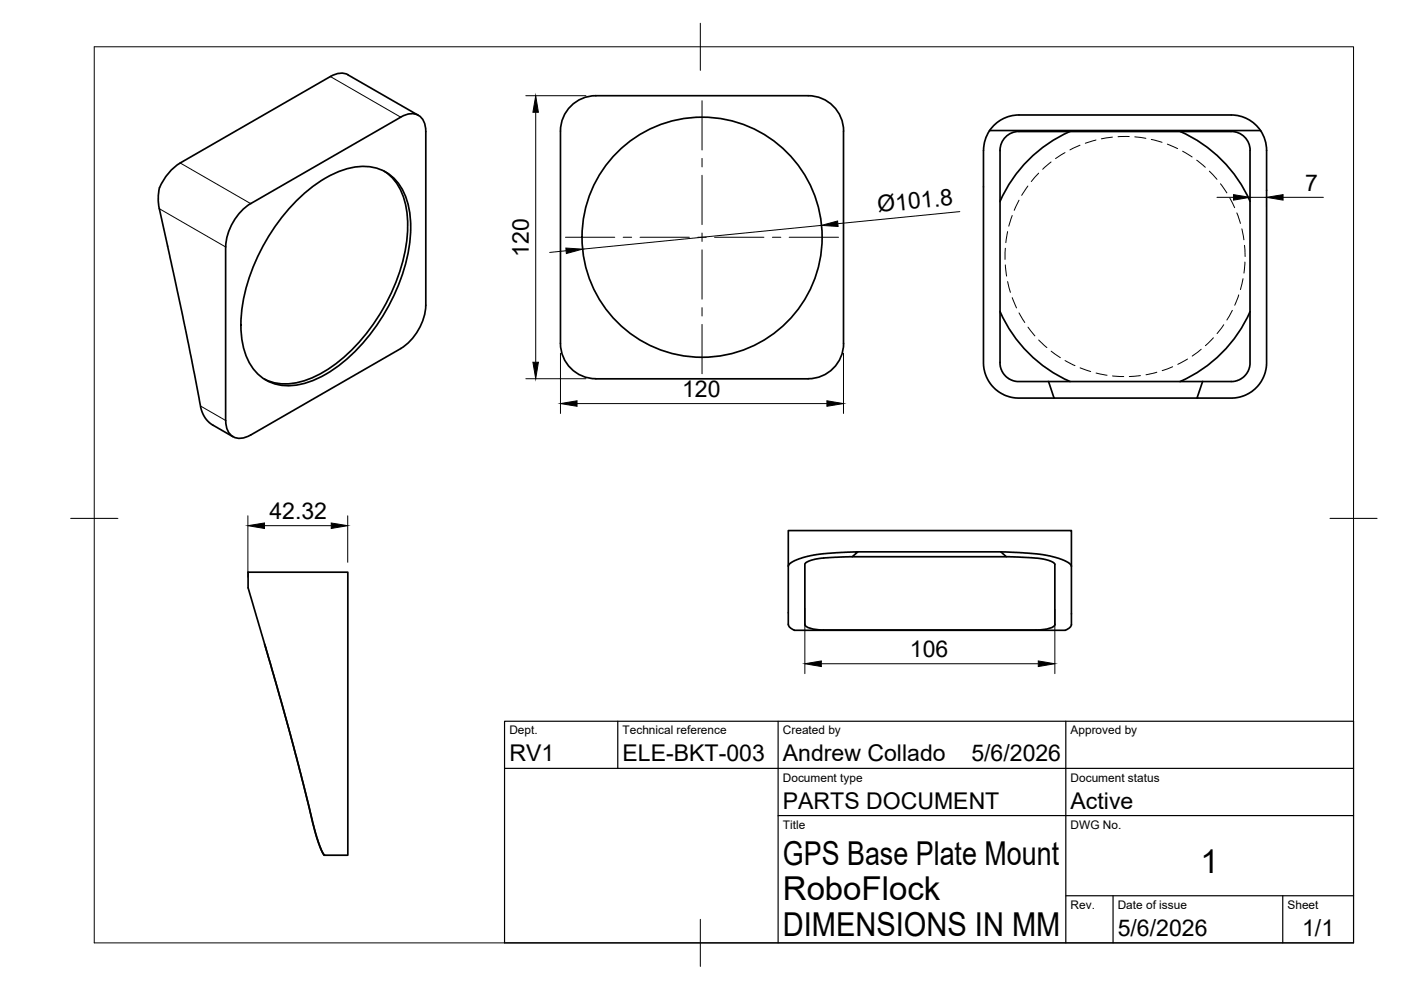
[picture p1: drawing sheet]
<svg xmlns="http://www.w3.org/2000/svg" width="297mm" height="210mm" viewBox="0 0 297 210" stroke-linecap="round" stroke-linejoin="round" font-family="sans-serif">
<!-- layer: Visible -->
<g fill="none" stroke="#000" stroke-width=".36">
<path d="M70 16.2l-31.8 18.4a10.7 10.7 0 0 0-4.5 5.8l-.1 2 .1 1.2 5.1 23.6 3.9 19.8 .7 1.4 1.1 1.3 4.9 2.9M70.1 16.2l.6-.3a3.4 3.4 0 0 1 3.1 0l14.9 8.6M81.5 36.3a12.2 12.2 0 0 1 4.9 10 37.4 37.4 0 0 1-7.6 23 29.9 29.9 0 0 1-14.6 11.5 10.8 10.8 0 0 1-8.1-.4M85 24.8l-31.9 18.4M85 24.8a3.3 3.3 0 0 1 4.7 .6l.5 1.5 .1 1M90.3 27.9v36.8a11.8 11.8 0 0 1-5.3 9.2l-31.8 18.3a3.3 3.3 0 0 1-4.8-.6l-.5-1.5v-1M118.8 27.8a7.5 7.5 0 0 1 7.5-7.5h45a7.5 7.5 0 0 1 7.6 7.5M118.8 27.8v45M178.8 27.8v45M208.5 31.9v45.3l.3 1.9 .6 1.4 .8 1.2 1.4 1.3 1.7 .9 2.4 .5h7.8M209.8 27.7h57.5M209.8 27.7a7.5 7.5 0 0 1 6.2-3.3h45a7.5 7.5 0 0 1 6.3 3.3"/>
<path d="M209.8 27.7l-.6 1.1-.4 1.2-.3 1.9M212 31.9v45.4l.4 1.3 .8 1.2 1.3 .8 1.1 .3h45.8l1.2-.3 1.2-.8 .9-1.2 .3-1.3v-45.4M212 31.9a4 4 0 0 1 4-4h45a4 4 0 0 1 4 4M226.9 27.9a29 29 0 0 0-14.9 14.8M250.2 27.9a29 29 0 0 1 14.9 14.8M267.3 27.7l.6 1.1 .4 1.2 .2 1.9M268.5 31.9v45.3l-.3 1.9-.8 1.8-1.4 1.6-2 1.3-1.9 .5-8.3 .1 1.2-3.5M47.8 52.4v36.7M53.2 43.1a11.7 11.7 0 0 0-5.3 9.2M63.1 42.3a23.5 23.5 0 0 1 12.3-6.9 9.3 9.3 0 0 1 10.6 6.2 23.6 23.6 0 0 1 .1 14.1 41 41 0 0 1-15.5 22.7 15.4 15.4 0 0 1-11.9 3.1 9.7 9.7 0 0 1-7-7.4 27.4 27.4 0 0 1 1.6-16.5 43 43 0 0 1 9.8-15.3zM118.8 72.8a7.5 7.5 0 0 0 7.5 7.5h45a7.5 7.5 0 0 0 7.6-7.5M212 66a29 29 0 0 0 14.9 14.9"/>
<path d="M265.1 66a29 29 0 0 1-14.9 14.9M222.3 80.9l1.2 3.5h30.3M180.7 118l1.2-1-4.6 .2-4.8 .5-3.2 .8-1.9 1-.3 .5v12.4M181.9 117h30.3l1.2 1M212.2 117l5.5 .3 4.3 .4 3.2 .9 1.7 1 .3 .4v12.4a1.59 1.59 0 0 1-1.3 1.2h-57.5l-.4-.2a1.31 1.31 0 0 1-.8-1M52.6 121.3h21.1v60h-4.9l-.9-1.6-1.2-3.9-2.9-11.6-3.6-13.5-6.6-22.6a13.3 13.3 0 0 1-1-5.7zM56.1 136.6l5.8 20.5 5 19.8 1.2 3.2 .4 .9 .3 .3M167.1 120.1v-7.6h60.1v7.6M223.7 132.4a1.68 1.68 0 0 1-1.5 .9l-2.5 .3h-45.1l-1.7-.1a2.77 2.77 0 0 1-2.3-1.1v-12.8l.4-.4 .9-.4 2.3-.5 5.9-.3h34l6.7 .5 1.6 .3 1.2 .7v12.9"/>
<circle cx="148.9" cy="50.3" r="25.5"/>
</g>
<!-- layer: Visible Narrow -->
<path d="M70 16.2l15 8.6M38.2 34.6l14.9 8.6M33.8 44.3l14 8.1M42.5 86.1l5.3 3" fill="none" stroke="#000" stroke-width=".21"/>
<!-- layer: Hidden -->
<g fill="none" stroke="#000" stroke-width=".21">
<path d="M217.9 39.4l-1.3 2M220.2 36.7l-1.5 1.8M222.8 34.3l-1.7 1.6M225.8 32.4l-2 1.2M229 30.8l-2.2 1M232.4 29.7l-2.3 .7M235.9 29.1l-2.4 .3M239.4 28.9l-2.4 .1M240.6 29l2.4 .3M244.1 29.6l2.3 .6M247.5 30.6l2.2 .9M250.7 32.1l2.1 1.2"/>
<path d="M253.7 34l1.8 1.5M256.4 36.3l1.6 1.7M258.8 39l1.3 1.9M213.1 52.6v2.4M213.1 56.2l.3 2.3M213.6 49.1l-.3 2.3M213.6 59.7l.6 2.3M214.6 45.7l-.7 2.3M216 42.5l-1 2.1M260.7 41.9l1.1 2.1M262.2 45.1l.8 2.3M263.3 48.5l.4 2.4"/>
<path d="M263.5 59.1l-.5 2.3M263.9 52l.1 2.4M263.9 55.6l-.2 2.3M214.6 63.1l.9 2.2M216 66.4l1.3 2M218 69.4l1.4 1.8M220.2 72.1l1.8 1.6M222.9 74.5l1.9 1.3M225.8 76.4l2.1 1.1M229 78l2.2 .8M232.4 79.1l2.3 .5M235.9 79.7l2.4 .1"/>
<path d="M241.8 79.6l-2.4 .2M245.3 78.9l-2.3 .6M248.6 77.8l-2.2 .8M251.8 76.1l-2.1 1.2M254.7 74.1l-1.9 1.4M257.3 71.6l-1.7 1.7M259.5 68.8l-1.5 1.9M261.3 65.8l-1.2 2.1M262.6 62.5l-.8 2.2"/>
</g>
<!-- layer: BORDER -->
<path d="M20 9.9h267v190h-267zM148.5 4.9v10M15 109.9h10M282 109.9h10M148.5 194.9v10" fill="none" stroke="#000" stroke-width=".21"/>
<!-- layer: TITLEBLOCK -->
<path d="M107 152.9h180v47h-180zM131 152.9v10M165 152.9v47M226 152.9v47M107 162.9h180M165 172.9h122M226 189.9h61M236 189.9v10M272 189.9v10" fill="none" stroke="#000" stroke-width=".25"/>
<!-- layer: Smart Centers -->
<g fill="none" stroke="#000" stroke-width=".21">
<path d="M148.8 21.4v10.4M148.8 33.6v1.8M148.8 37.2v10.4M119.9 50.3h10.4M132.1 50.3h1.8M135.7 50.3h10.5M147.9 50.3h1.8M148.8 49.4v1.8M148.8 53v10.4M151.5 50.3h10.5M163.8 50.3h1.7M167.3 50.3h10.5"/>
<path d="M148.8 65.2v1.8M148.8 68.8v10.4"/>
</g>
<!-- layer: FD_Dimensions -->
<g fill="none" stroke="#000" stroke-width=".21">
<path d="M111.5 20.3h12.7M113.6 23.8v53M120 53.2l-3.5 .3M174.2 47.8l-50.7 5M203.5 44.9l-25.8 2.5M258 41.8h3.5M265 41.8h3.5M268.5 42.5v1.4M272 41.8h8.6M118.8 74.9v12.8M178.8 74.9v12.8M111.5 80.3h12.7"/>
<path d="M122.3 85.6h53M52.6 109.4v13M56.1 111.5h14.1M73.7 109.4v9.8M170.6 128.9v13.9M223.6 129.2v13.6M174.1 140.7h46"/>
</g>
<path d="M113.6 20.3l.6 3.5h-1.2zM120 52.6l3.5 .2-3.4 1zM174.2 47.8l3.4-.9 .1 1.1zM261.5 41.3l3.5 .5-3.5 .6zM268.5 41.8l3.5-.5v1.1zM113 76.8h1.2l-.6 3.5zM118.8 85.6l3.5-.6v1.1zM175.3 85l3.5 .6-3.5 .5zM52.6 111.5l3.5-.6v1.1zM70.2 110.9l3.5 .6-3.5 .5zM170.6 140.7l3.5-.6v1.2zM220.1 140.1l3.5 .6-3.5 .6z" fill="#000" stroke="#000" stroke-width=".21"/>
<g font-size="7">
<text x="166" y="183.4">GPS Base Plate Mount</text>
<text x="254.5" y="185.2">1</text>
<text x="166" y="190.9">RoboFlock</text>
<text x="166" y="198.4">DIMENSIONS IN MM</text>
</g>
<g font-size="4.9">
<text x="276.7" y="40.4">7</text>
<text x="186.2" y="45" transform="rotate(-6 186.2 45)">Ø101.8</text>
<text x="112.1" y="54.5" transform="rotate(-90 112.1 54.5)">120</text>
<text x="144.6" y="84.1">120</text>
<text x="57.1" y="110">42.32</text>
<text x="192.9" y="139.3">106</text>
<text x="108" y="161.4">RV1</text>
<text x="132" y="161.4">ELE-BKT-003</text>
<text x="166" y="161.4">Andrew Collado</text>
<text x="206" y="161.4">5/6/2026</text>
<text x="166" y="171.4">PARTS DOCUMENT</text>
<text x="227" y="171.4">Active</text>
<text x="237" y="198.4">5/6/2026</text>
<text x="276.1" y="198.6">1/1</text>
</g>
<g font-size="2.5">
<text x="108" y="155.7">Dept.</text>
<text x="132" y="155.7">Technical reference</text>
<text x="166" y="155.7">Created by</text>
<text x="227" y="155.7">Approved by</text>
<text x="166" y="165.7">Document type</text>
<text x="227" y="165.7">Document status</text>
<text x="166" y="175.7">Title</text>
<text x="227" y="175.7">DWG No.</text>
<text x="227" y="192.7">Rev.</text>
<text x="237" y="192.7">Date of issue</text>
<text x="273" y="192.7">Sheet</text>
</g>
</svg>
